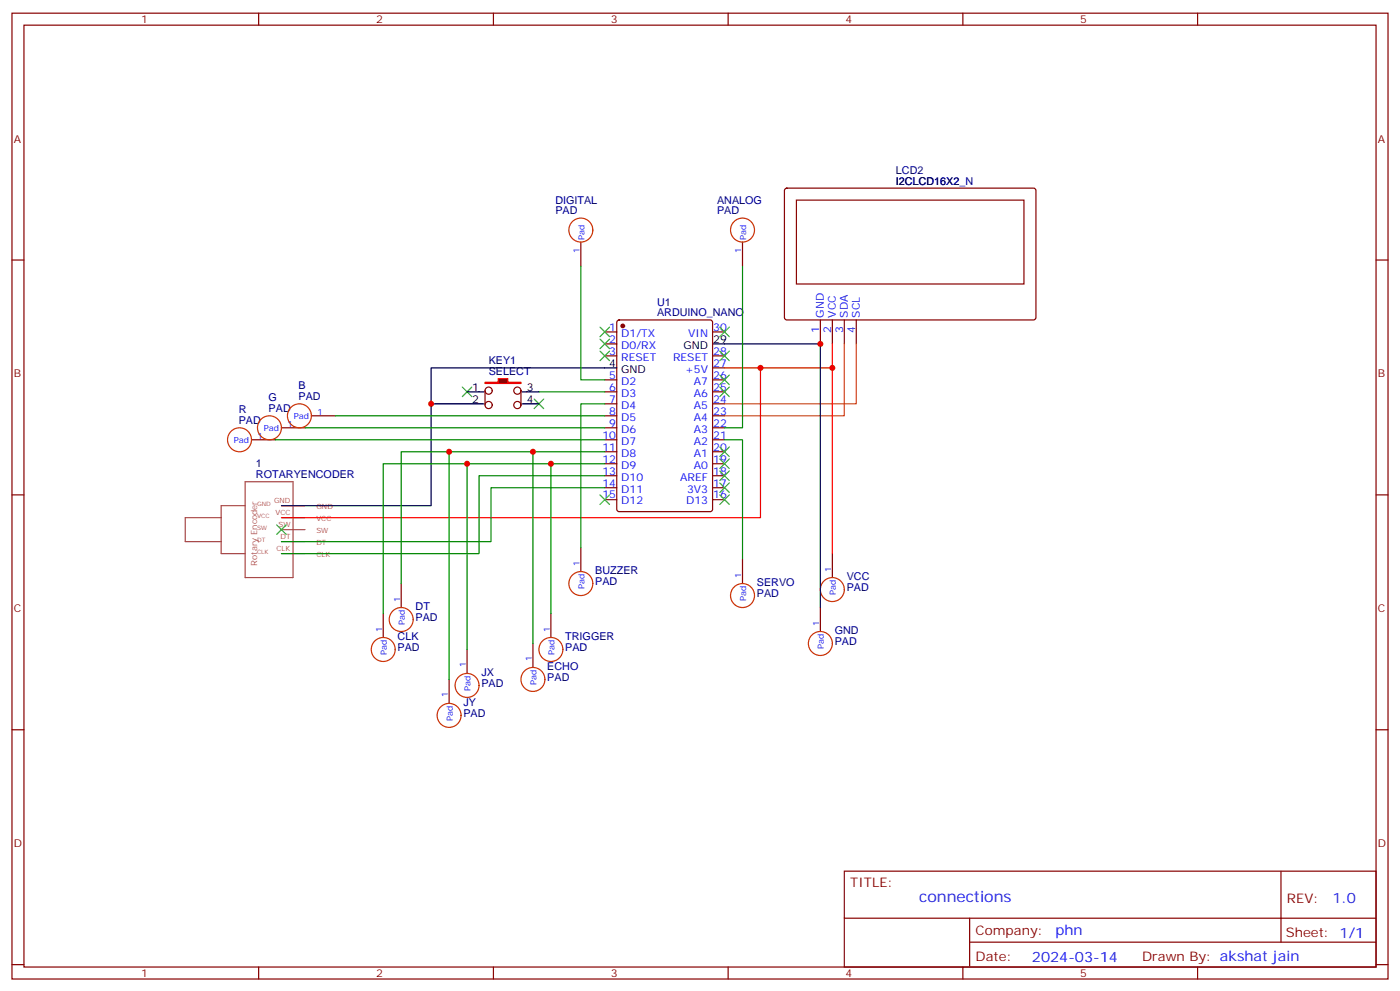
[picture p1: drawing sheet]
<svg xmlns="http://www.w3.org/2000/svg" width="412mm" height="292mm" viewBox="0 0 412 292" stroke-linecap="round" stroke-linejoin="round" font-family="sans-serif">
<g fill="none" stroke="#870000" stroke-width=".35">
<path d="M3.5 3.9h405.4v284.3h-405.4zM7.1 7.4h398.2v277.3h-398.2zM76.2 3.9v3.5M145.3 3.9v3.5M214.5 3.9v3.5M283.6 3.9v3.5M352.8 3.9v3.5M231.3 55.6l.5-.2h72.9l.5 .7-.1 37.7-.7 .4-72.9-.1-.4-.6v-37.4zM234.6 58.9h67v24.7h-67zM3.5 76.6h3.6M171.1 71.3v7M218.7 71.3v7"/>
<path d="M405.3 76.6h3.6M178.2 97.7h3.5M181.9 94.4l.5-.2h26.8l.6 .4 .1 55.3-.5 .7h-27l-.7-.4v-55.3zM209.9 97.7h3.5M241.7 94.2v7M245.2 94.2v7M248.7 94.2v7M252.2 94.2v7M178.2 101.2h3.5M178.2 104.8h3.5M178.2 111.8h3.5M178.2 115.4h3.5"/>
<path d="M178.2 118.9h3.5M209.9 104.8h3.5M209.9 111.8h3.5M209.9 115.4h3.5M209.9 118.9h3.5M209.9 108.3h3.5M74.1 129.5h7M82.9 125.9h7.1M91.7 122.4h7.1M178.2 122.4h3.5M178.2 125.9h3.5M178.2 129.5h3.5"/>
<path d="M178.2 133h3.5M178.2 136.5h3.5M209.9 122.4h3.5M209.9 125.9h3.5M209.9 129.5h3.5M209.9 133h3.5M209.9 136.5h3.5M3.5 145.7h3.6M178.2 140.1h3.5M178.2 143.6h3.5M178.2 147.1h3.5M209.9 140.1h3.5"/>
<path d="M209.9 143.6h3.5M209.9 147.1h3.5M405.3 145.7h3.6M118.2 171.8v7.1M171.1 161.2v7.1M218.7 164.7v7.1M241.7 178.9v7M245.2 163v7M112.9 180.6v7.1M137.6 191.2v7.1M157 189.4v7.1M162.3 180.6v7.1"/>
<path d="M3.5 214.8h3.6M132.3 200v7.1M405.3 214.8h3.6M248.7 256.5h156.6v28.2h-156.6zM377.3 256.5v20.9M248.7 270.3h156.5M285.6 277.4h119.6M285.6 270.3v14.1M3.5 284h3.6M76.2 284.7v3.5M145.3 284.7v3.5M214.5 284.7v3.5"/>
<path d="M283.6 284.7v3.5M352.8 284.7v3.5M405.3 284h3.6"/>
</g>
<circle cx="183.4" cy="96" r=".53" fill="#870000" stroke="#870000" stroke-width=".35"/>
<path d="M127 118.9v30h-44.1M137.6 115.4h3.5M181.7 108.3h-54.7v10.6h14.1M209.9 101.2h31.8v77.7" fill="none" stroke="#000" stroke-width=".35"/>
<path d="M65.2 152.4h-10.6v7.1h10.6M72.2 148.9h-7v14.1h7M72.2 141.8h14.1v28.2h-14.1zM82.9 148.9h6.9M82.9 152.4h6.9M82.9 155.9h6.9M82.9 159.5h6.9M82.9 163h6.9" fill="none" stroke="#a64a4a" stroke-width=".35"/>
<path d="M224 108.3v44.1h-141.1M245.2 101.2v7.1h-31.8M245.2 108.3v54.7" fill="none" stroke="#f00" stroke-width=".35"/>
<path d="M248.7 101.2v21.2h-35.3M252.2 101.2v17.7h-38.8" fill="none" stroke="#c60" stroke-width=".35"/>
<g fill="none" stroke="#008700" stroke-width=".35">
<path d="M171.1 78.3v33.5h7.1M218.7 78.3v47.6h-5.3M158.7 115.4h19.5M178.2 118.9h-7.1v42.3M81.1 129.5h97.1M90 125.9h88.2M98.8 122.4h79.4M132.3 133v67M137.6 136.5v54.7M157 133v56.4M162.3 136.5v44.1M178.2 133h-60v38.8"/>
<path d="M178.2 136.5h-65.3v44.1M213.4 129.5h5.3v35.2M178.2 143.6h-33.6v15.9h-61.7M178.2 140.1h-37.1v22.9h-58.2"/>
</g>
<g fill="none" stroke="#3c3" stroke-width=".35">
<path d="M176.7 96.3l2.9 2.8M176.7 99.8l2.9 2.9M179.6 96.3l-2.9 2.8M179.6 99.8l-2.9 2.9M212 96.3l2.8 2.8M214.8 96.3l-2.8 2.8M136.2 113.9l2.8 2.9M139 113.9l-2.8 2.9M157.3 117.5l2.9 2.8M160.2 117.5l-2.9 2.8M176.7 103.4l2.9 2.8M179.6 103.4l-2.9 2.8"/>
<path d="M212 113.9l2.8 2.9M212 110.4l2.8 2.8M212 103.4l2.8 2.8M214.8 113.9l-2.8 2.9M214.8 110.4l-2.8 2.8M214.8 103.4l-2.8 2.8M212 135.1l2.8 2.8M212 138.6l2.8 2.9M214.8 135.1l-2.8 2.8M214.8 138.6l-2.8 2.9M81.5 154.5l2.8 2.8M84.3 154.5l-2.8 2.8"/>
<path d="M176.7 145.7l2.9 2.8M179.6 145.7l-2.9 2.8M212 142.2l2.8 2.8M212 145.7l2.8 2.8M214.8 142.2l-2.8 2.8M214.8 145.7l-2.8 2.8"/>
</g>
<g fill="none" stroke="#c30" stroke-width=".35">
<circle cx="171.1" cy="67.7" r="3.5"/>
<circle cx="218.7" cy="67.7" r="3.5"/>
<circle cx="70.6" cy="129.5" r="3.5"/>
<circle cx="79.4" cy="125.9" r="3.5"/>
<circle cx="88.2" cy="122.4" r="3.5"/>
<circle cx="171.1" cy="171.8" r="3.5"/>
<circle cx="218.7" cy="175.3" r="3.5"/>
<circle cx="245.2" cy="173.6" r="3.5"/>
<circle cx="112.9" cy="191.2" r="3.5"/>
<circle cx="118.2" cy="182.4" r="3.5"/>
<circle cx="162.3" cy="191.2" r="3.5"/>
<circle cx="241.7" cy="189.4" r="3.5"/>
<circle cx="132.3" cy="210.6" r="3.5"/>
<circle cx="137.6" cy="201.8" r="3.5"/>
<circle cx="157" cy="200" r="3.5"/>
</g>
<path d="M142.9 112.5h3.9v-1h2.8v1h3.9v.4h-10.6z" fill="#870000" stroke="#f00" stroke-width=".35"/>
<g fill="none" stroke="#870000" stroke-width=".35">
<path d="M142.9 115v4.2M153.5 115v4.2"/>
<circle cx="143.9" cy="119.2" r="1.06"/>
<circle cx="143.9" cy="115" r="1.06"/>
<circle cx="152.4" cy="115" r="1.06"/>
<circle cx="152.4" cy="119.2" r="1.06"/>
</g>
<path d="M141.1 115.4h1.4M141.1 118.9h1.4M153.8 115.4h4.9M153.8 118.9h4.9" fill="none" stroke="#000" stroke-width=".35"/>
<path d="M212 131.6l2.8 2.8M214.8 131.6l-2.8 2.8" fill="none" stroke="#3c3" stroke-width=".35"/>
<g fill="#c00">
<circle cx="224" cy="108.3" r=".88"/>
<circle cx="137.6" cy="136.5" r=".88"/>
<circle cx="127" cy="118.9" r=".88"/>
<circle cx="132.3" cy="133" r=".88"/>
<circle cx="157" cy="133" r=".88"/>
<circle cx="162.3" cy="136.5" r=".88"/>
<circle cx="241.7" cy="101.2" r=".88"/>
<circle cx="245.2" cy="108.3" r=".88"/>
</g>
<text font-size="4.6" fill="#00f" x="270.8" y="265.5">connections</text>
<g font-size="4.2" fill="#00f">
<text x="392.5" y="265.7">1.0</text>
<text x="310.9" y="275.3">phn</text>
<text x="304" y="283.1">2024-03-14</text>
</g>
<g font-size="3.9" fill="#800">
<text x="250.5" y="261.1">TITLE:</text>
<text x="379.1" y="265.7">REV:</text>
<text x="287.4" y="275.3">Company:</text>
<text x="378.7" y="275.9">Sheet: 1/1</text>
<text x="287.4" y="282.9">Date:</text>
<text x="336.4" y="283">Drawn By: akshat jain</text>
</g>
<g font-size="3.2" fill="#800">
<text x="41.6" y="6.9">1</text>
<text x="110.8" y="6.9">2</text>
<text x="179.9" y="6.9">3</text>
<text x="249.1" y="6.9">4</text>
<text x="318.2" y="6.9">5</text>
<text x="4.1" y="42">A</text>
<text x="405.9" y="42">A</text>
<text x="4.1" y="111.1">B</text>
<text x="405.9" y="111.1">B</text>
<text x="4.1" y="180.3">C</text>
<text x="405.9" y="180.3">C</text>
<text x="4.1" y="249.4">D</text>
<text x="405.9" y="249.4">D</text>
<text x="41.6" y="287.7">1</text>
<text x="110.8" y="287.7">2</text>
<text x="179.9" y="287.7">3</text>
<text x="249.1" y="287.7">4</text>
<text x="318.2" y="287.7">5</text>
</g>
<g font-size="3.2" fill="#000080">
<text x="263.9" y="51.1">LCD2</text>
<text x="163.6" y="59.9">DIGITAL</text>
<text x="211.2" y="59.9">ANALOG</text>
<text x="263.9" y="54.3">I2CLCD16X2_N</text>
<text x="263.9" y="54.3">I2CLCD16X2</text>
<text x="163.6" y="63.1">PAD</text>
<text x="211.2" y="63.1">PAD</text>
<text x="193.6" y="93.1">ARDUINO_NANO</text>
<text x="193.6" y="90.1">U1</text>
<text x="144" y="107.2">KEY1</text>
<text x="144" y="110.4">SELECT</text>
<text x="79.1" y="118.1">G</text>
<text x="88" y="117.8">PAD</text>
<text x="88" y="114.6">B</text>
<text x="70.3" y="124.9">PAD</text>
<text x="70.3" y="121.7">R</text>
<text x="79.1" y="121.4">PAD</text>
<text x="75.4" y="137.5">1</text>
<text x="75.4" y="140.8">ROTARYENCODER</text>
<text x="175.3" y="172.2">PAD</text>
<text x="175.3" y="169.1">BUZZER</text>
<text x="223" y="172.6">SERVO</text>
<text x="249.4" y="170.8">VCC</text>
<text x="122.4" y="179.7">DT</text>
<text x="223" y="175.8">PAD</text>
<text x="249.4" y="174">PAD</text>
<text x="122.4" y="182.8">PAD</text>
<text x="117.1" y="191.6">PAD</text>
<text x="117.1" y="188.5">CLK</text>
<text x="166.5" y="191.6">PAD</text>
<text x="166.5" y="188.5">TRIGGER</text>
<text x="245.9" y="189.9">PAD</text>
<text x="245.9" y="186.7">GND</text>
<text x="161.2" y="197.3">ECHO</text>
<text x="141.8" y="202.2">PAD</text>
<text x="141.8" y="199.1">JX</text>
<text x="161.2" y="200.5">PAD</text>
<text x="136.5" y="207.9">JY</text>
<text x="136.5" y="211">PAD</text>
</g>
<g font-size="3.2" fill="#00f">
<text x="242.7" y="93.5" transform="rotate(-90 242.7 93.5)">GND</text>
<text x="246.2" y="93.5" transform="rotate(-90 246.2 93.5)">VCC</text>
<text x="249.8" y="93.5" transform="rotate(-90 249.8 93.5)">SDA</text>
<text x="253.3" y="93.5" transform="rotate(-90 253.3 93.5)">SCL</text>
<text x="179.5" y="97.4">1</text>
<text x="179.5" y="100.9">2</text>
<text x="183" y="99.1">D1/TX</text>
<text x="202.7" y="99.1">VIN</text>
<text x="210.1" y="97.4">30</text>
<text x="241.3" y="98" transform="rotate(-90 241.3 98)">1</text>
<text x="244.8" y="98" transform="rotate(-90 244.8 98)">2</text>
<text x="248.4" y="98" transform="rotate(-90 248.4 98)">3</text>
<text x="251.9" y="98" transform="rotate(-90 251.9 98)">4</text>
<text x="179.5" y="104.4">3</text>
<text x="183" y="102.7">D0/RX</text>
<text x="183" y="106.2">RESET</text>
<text x="198.3" y="106.2">RESET</text>
<text x="210.1" y="107.9">27</text>
<text x="210.1" y="104.4">28</text>
<text x="179.5" y="111.5">5</text>
<text x="183" y="113.2">D2</text>
<text x="201.8" y="109.7">+5V</text>
<text x="204.4" y="113.2">A7</text>
<text x="210.1" y="111.5">26</text>
<text x="179.5" y="115">6</text>
<text x="179.5" y="118.5">7</text>
<text x="183" y="116.8">D3</text>
<text x="204.4" y="116.8">A6</text>
<text x="210.1" y="118.5">24</text>
<text x="210.1" y="115">25</text>
<text x="179.5" y="122.1">8</text>
<text x="179.5" y="125.6">9</text>
<text x="183" y="120.3">D4</text>
<text x="183" y="123.8">D5</text>
<text x="204.4" y="123.8">A4</text>
<text x="204.4" y="120.3">A5</text>
<text x="210.1" y="125.6">22</text>
<text x="210.1" y="122.1">23</text>
<text x="177.5" y="129.1">10</text>
<text x="183" y="127.4">D6</text>
<text x="183" y="130.9">D7</text>
<text x="204.4" y="130.9">A2</text>
<text x="204.4" y="127.4">A3</text>
<text x="210.1" y="129.1">21</text>
<text x="177.5" y="132.6">11</text>
<text x="177.5" y="136.2">12</text>
<text x="183" y="134.4">D8</text>
<text x="183" y="137.9">D9</text>
<text x="204.4" y="137.9">A0</text>
<text x="204.4" y="134.4">A1</text>
<text x="210.1" y="136.2">19</text>
<text x="210.1" y="132.6">20</text>
<text x="177.5" y="139.7">13</text>
<text x="177.5" y="143.2">14</text>
<text x="183" y="141.5">D10</text>
<text x="200.4" y="141.5">AREF</text>
<text x="210.1" y="143.2">17</text>
<text x="210.1" y="139.7">18</text>
<text x="177.5" y="146.8">15</text>
<text x="183" y="145">D11</text>
<text x="183" y="148.5">D12</text>
<text x="202.1" y="148.5">D13</text>
<text x="202.4" y="145">3V3</text>
<text x="210.1" y="146.8">16</text>
</g>
<g font-size="3.2">
<text x="210.1" y="100.9">29</text>
<text x="179.5" y="107.9">4</text>
<text x="201.3" y="102.7">GND</text>
<text x="183" y="109.7">GND</text>
<text x="139.1" y="115">1</text>
<text x="139.1" y="118.5">2</text>
<text x="155.2" y="115">3</text>
<text x="155.2" y="118.5">4</text>
</g>
<g font-size="2.5" fill="#00f">
<text x="172.2" y="70.6" transform="rotate(-90 172.2 70.6)">Pad</text>
<text x="219.8" y="70.6" transform="rotate(-90 219.8 70.6)">Pad</text>
<text x="170.7" y="74.6" transform="rotate(-90 170.7 74.6)">1</text>
<text x="218.4" y="74.6" transform="rotate(-90 218.4 74.6)">1</text>
<text x="84.7" y="125.6">1</text>
<text x="86.5" y="123.5">Pad</text>
<text x="93.5" y="122.1">1</text>
<text x="68.9" y="130.5">Pad</text>
<text x="75.8" y="129.1">1</text>
<text x="77.7" y="127">Pad</text>
<text x="170.7" y="166.5" transform="rotate(-90 170.7 166.5)">1</text>
<text x="172.2" y="173.5" transform="rotate(-90 172.2 173.5)">Pad</text>
<text x="218.4" y="170" transform="rotate(-90 218.4 170)">1</text>
<text x="244.8" y="168.3" transform="rotate(-90 244.8 168.3)">1</text>
<text x="117.8" y="177.1" transform="rotate(-90 117.8 177.1)">1</text>
<text x="219.8" y="177" transform="rotate(-90 219.8 177)">Pad</text>
<text x="246.2" y="175.3" transform="rotate(-90 246.2 175.3)">Pad</text>
<text x="112.5" y="185.9" transform="rotate(-90 112.5 185.9)">1</text>
<text x="119.2" y="184.1" transform="rotate(-90 119.2 184.1)">Pad</text>
<text x="161.9" y="185.9" transform="rotate(-90 161.9 185.9)">1</text>
<text x="241.3" y="184.1" transform="rotate(-90 241.3 184.1)">1</text>
<text x="242.7" y="191.1" transform="rotate(-90 242.7 191.1)">Pad</text>
<text x="113.9" y="192.9" transform="rotate(-90 113.9 192.9)">Pad</text>
<text x="137.2" y="196.5" transform="rotate(-90 137.2 196.5)">1</text>
<text x="156.6" y="194.7" transform="rotate(-90 156.6 194.7)">1</text>
<text x="163.3" y="192.9" transform="rotate(-90 163.3 192.9)">Pad</text>
<text x="138.6" y="203.5" transform="rotate(-90 138.6 203.5)">Pad</text>
<text x="158" y="201.7" transform="rotate(-90 158 201.7)">Pad</text>
<text x="131.9" y="205.3" transform="rotate(-90 131.9 205.3)">1</text>
<text x="133.3" y="212.3" transform="rotate(-90 133.3 212.3)">Pad</text>
</g>
<text font-size="2.5" fill="#a54b4b" x="75.7" y="166.5" transform="rotate(-90 75.7 166.5)">Rotary Encoder</text>
<g font-size="2.1" fill="#a54b4b">
<text x="80.7" y="148.2">GND</text>
<text x="93.2" y="149.9">GND</text>
<text x="81.2" y="151.7">VCC</text>
<text x="82" y="155.2">SW</text>
<text x="93.2" y="153.4">VCC</text>
<text x="82.6" y="158.8">DT</text>
<text x="93.2" y="157">SW</text>
<text x="93.2" y="160.5">DT</text>
<text x="81.4" y="162.3">CLK</text>
<text x="93.2" y="164">CLK</text>
</g>
<g font-size="1.8" fill="#a54b4b">
<text x="75.7" y="148.9">GND</text>
<text x="75.7" y="152.4">VCC</text>
<text x="75.7" y="155.9">SW</text>
<text x="75.7" y="159.5">DT</text>
<text x="75.7" y="163">CLK</text>
</g>
</svg>
